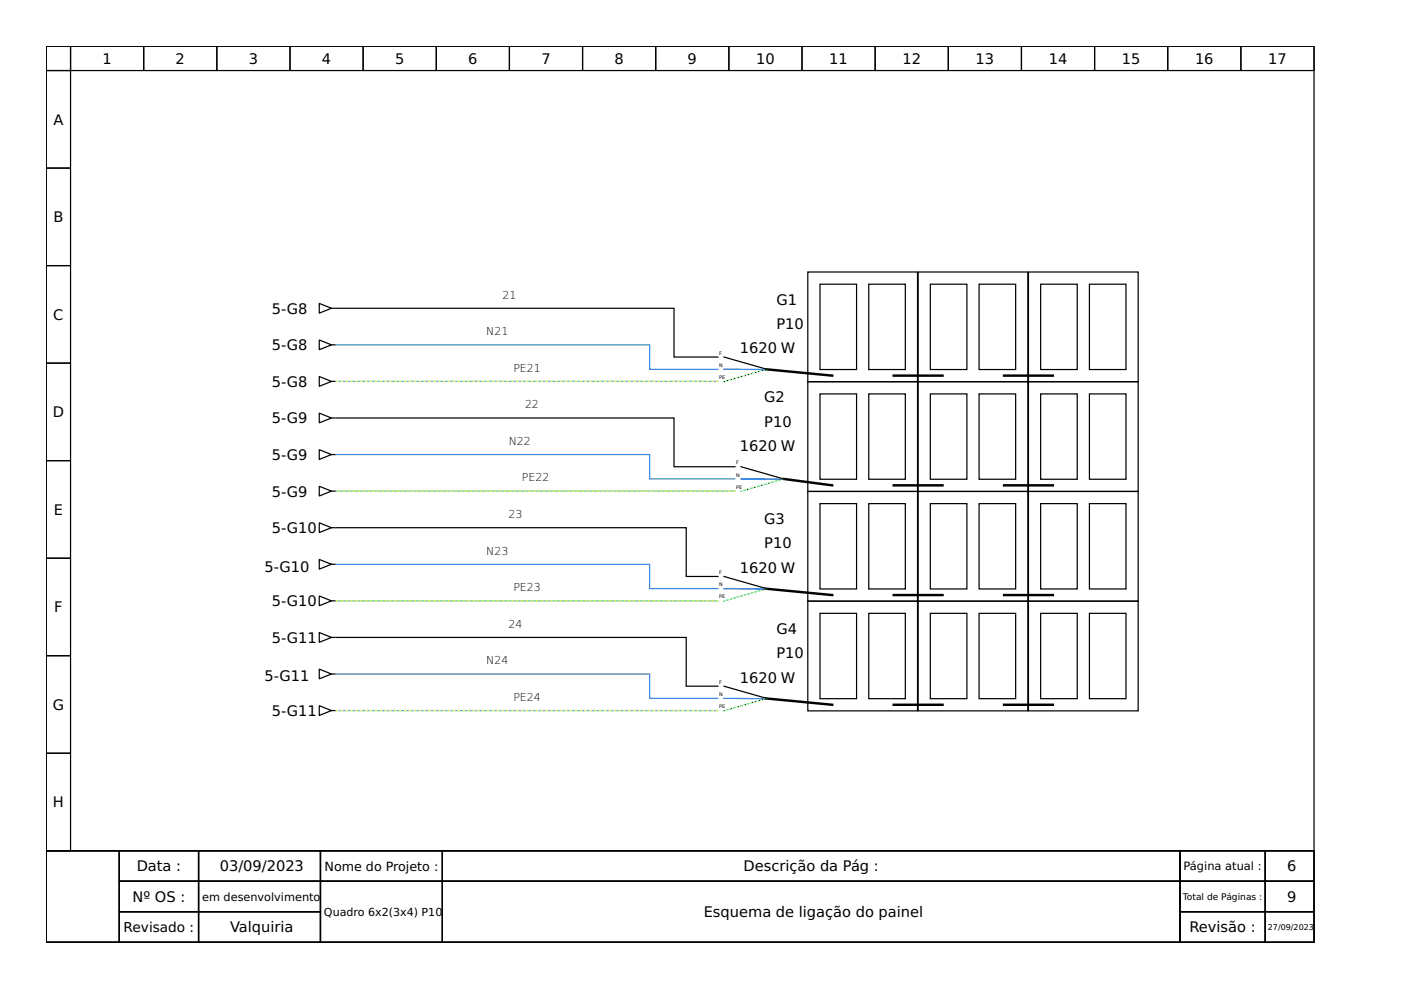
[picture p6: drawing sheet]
<svg xmlns="http://www.w3.org/2000/svg" width="297mm" height="210mm" viewBox="0 0 297 210" stroke-linecap="round" stroke-linejoin="round" font-family="sans-serif">
<g fill="none" stroke="#000" stroke-width=".26">
<path d="M9.8 9.8h268.8v170.6h-268.8zM9.8 9.8h5.2v5.2h-5.2zM9.8 15h5.2v20.6h-5.2zM15 9.8h15.5v5.2h-15.5zM30.5 9.8h15.5v5.2h-15.5zM46 9.8h15.5v5.2h-15.5zM61.5 9.8h15.5v5.2h-15.5zM77 9.8h15.5v5.2h-15.5zM92.5 9.8h15.5v5.2h-15.5zM108 9.8h15.5v5.2h-15.5zM123.5 9.8h15.5v5.2h-15.5zM139 9.8h15.5v5.2h-15.5z"/>
<path d="M154.5 9.8h15.5v5.2h-15.5zM170 9.8h15.6v5.2h-15.6zM185.6 9.8h15.5v5.2h-15.5zM201.1 9.8h15.5v5.2h-15.5zM216.6 9.8h15.5v5.2h-15.5zM232.1 9.8h15.5v5.2h-15.5zM247.6 9.8h15.5v5.2h-15.5zM263.1 9.8h15.5v5.2h-15.5zM9.8 35.6h5.2v20.7h-5.2zM9.8 56.3h5.2v20.7h-5.2zM171.3 57.7h23.2v23.2h-23.2zM194.7 57.7h23.2v23.2h-23.2z"/>
<path d="M218.1 57.7h23.2v23.2h-23.2zM9.8 77h5.2v20.7h-5.2zM67.7 72.1l2.6 1-2.6 1zM67.7 64.3l2.6 1.1-2.6 1zM67.7 79.8l2.6 1.1-2.6 1zM70.3 73.1h.7M70.3 65.4h.7M71.3 65.4h71.6v10.3h9.3M153.5 75.7l9 2.6M173.9 60.3h7.7v18h-7.7zM184.2 60.3h7.7v18h-7.7zM197.2 60.3h7.8v18h-7.8z"/>
<path d="M207.6 60.3h7.7v18h-7.7zM220.6 60.3h7.8v18h-7.8zM231 60.3h7.7v18h-7.7zM9.8 97.7h5.2v20.6h-5.2zM67.7 87.6l2.6 1-2.6 1.1zM67.7 95.3l2.6 1.1-2.6 1zM70.3 88.6h.7M70.3 80.9h.7M70.3 96.4h.7M71.3 88.6h71.6v10.4h12.9M157.1 99l9.1 2.5M171.3 80.9h23.2v23.3h-23.2z"/>
<path d="M173.9 83.5h7.7v18.1h-7.7zM184.2 83.5h7.7v18.1h-7.7zM194.7 80.9h23.2v23.3h-23.2zM197.2 83.5h7.8v18.1h-7.8zM207.6 83.5h7.7v18.1h-7.7zM218.1 80.9h23.2v23.3h-23.2zM220.6 83.5h7.8v18.1h-7.8zM231 83.5h7.7v18.1h-7.7zM9.8 118.3h5.2v20.7h-5.2zM67.7 118.6l2.6 1-2.6 1.1zM67.7 103.1l2.6 1-2.6 1.1zM67.7 110.9l2.6 1-2.6 1z"/>
<path d="M70.3 119.6h.7M70.3 104.1h.7M70.3 111.9h.7M71.3 111.9h74.2v10.3h6.7M171.3 104.2h23.2v23.3h-23.2zM173.9 106.8h7.7v18.1h-7.7zM184.2 106.8h7.7v18.1h-7.7zM194.7 104.2h23.2v23.3h-23.2zM197.2 106.8h7.8v18.1h-7.8zM207.6 106.8h7.7v18.1h-7.7zM218.1 104.2h23.2v23.3h-23.2zM220.6 106.8h7.8v18.1h-7.8z"/>
<path d="M231 106.8h7.7v18.1h-7.7zM9.8 139h5.2v20.7h-5.2zM67.7 134.1l2.6 1-2.6 1.1zM67.7 126.4l2.6 1-2.6 1zM70.3 135.1h.7M70.3 127.4h.7M71.3 135.1h74.2v10.4h6.7M153.5 122.2l9 2.6M171.3 127.5h23.2v23.2h-23.2zM173.9 130h7.7v18.1h-7.7zM184.2 130h7.7v18.1h-7.7zM194.7 127.5h23.2v23.2h-23.2z"/>
<path d="M197.2 130h7.8v18.1h-7.8zM207.6 130h7.7v18.1h-7.7zM218.1 127.5h23.2v23.2h-23.2zM220.6 130h7.8v18.1h-7.8zM231 130h7.7v18.1h-7.7zM9.8 159.7h5.2v20.7h-5.2zM67.7 141.9l2.6 1-2.6 1zM67.7 149.6l2.6 1.1-2.6 1zM70.3 142.9h.7M70.3 150.7h.7M153.5 145.5l9 2.6M9.8 180.4h268.8v19.4h-268.8z"/>
<path d="M9.8 180.4h15.5v19.4h-15.5zM25.3 180.4h16.8v6.4h-16.8zM25.3 186.8h16.8v6.5h-16.8zM25.3 193.3h16.8v6.5h-16.8zM42.1 180.4h25.8v6.4h-25.8zM42.1 186.8h25.8v6.5h-25.8zM42.1 193.3h25.8v6.5h-25.8zM67.9 180.4h25.9v6.4h-25.9zM67.9 186.8h25.9v13h-25.9zM93.8 180.4h156.4v6.4h-156.4zM93.8 186.8h156.4v13h-156.4zM250.2 180.4h18.1v6.4h-18.1z"/>
<path d="M250.2 186.8h18.1v6.5h-18.1zM250.2 193.3h18.1v6.5h-18.1zM268.3 180.4h10.3v6.4h-10.3zM268.3 186.8h10.3v6.5h-10.3zM268.3 193.3h10.3v6.5h-10.3z"/>
</g>
<path d="M162.3 78.3l14.1 1.3M189.5 79.6h10.3M212.9 79.6h10.3M166.2 101.5l10.2 1.4M189.5 102.9h10.3M212.9 102.9h10.3M162.3 124.8l14.1 1.4M189.5 126.2h10.3M212.9 126.2h10.3M162.3 148.1l14.1 1.3M189.5 149.4h10.3M212.9 149.4h10.3" fill="none" stroke="#000" stroke-width=".52"/>
<path d="M153.5 78.3h8.7M157.1 101.5l8.7 .1M153.5 124.8l8.7 .1M153.5 148.1h8.7" fill="none" stroke="#00f" stroke-width=".26"/>
<path d="M162.5 78.3l-9.1 2.6M166.2 101.5l-9.1 2.7M162.5 124.8l-9.1 2.7M162.5 148.1l-9.1 2.6" fill="none" stroke="#0f0" stroke-width=".26" stroke-dasharray=".3 .5"/>
<path d="M71.3 80.9h80.9M71.3 104.1h84.5M71.3 127.4h80.9M71.3 150.7h80.9" fill="none" stroke="#2ec27e" stroke-width=".26"/>
<path d="M152.2 80.9h-80.9M155.8 104.1h-84.5M152.2 127.4h-80.9M152.2 150.7h-80.9" fill="none" stroke="#f9f06b" stroke-width=".26" stroke-dasharray=".3 .8"/>
<path d="M71.3 73.1h66.4v5.2h14.5M71.3 96.4h66.4v5.1h18.1M71.3 119.6h66.4v5.2h14.5M71.3 142.9h66.4v5.2h14.5" fill="none" stroke="#3584e4" stroke-width=".26"/>
<g font-size="3.1">
<text x="21.7" y="13.5">1</text>
<text x="37.2" y="13.5">2</text>
<text x="52.7" y="13.5">3</text>
<text x="68.3" y="13.5">4</text>
<text x="83.8" y="13.5">5</text>
<text x="99.3" y="13.5">6</text>
<text x="114.8" y="13.5">7</text>
<text x="130.3" y="13.5">8</text>
<text x="145.8" y="13.5">9</text>
<text x="160.3" y="13.5">10</text>
<text x="175.8" y="13.5">11</text>
<text x="191.3" y="13.5">12</text>
<text x="206.8" y="13.5">13</text>
<text x="222.4" y="13.5">14</text>
<text x="237.9" y="13.5">15</text>
<text x="253.4" y="13.5">16</text>
<text x="268.9" y="13.5">17</text>
<text x="11.3" y="26.5">A</text>
<text x="11.3" y="47.1">B</text>
<text x="164.6" y="64.6">G1</text>
<text x="11.3" y="67.8">C</text>
<text x="57.6" y="66.5">5-G8</text>
<text x="164.6" y="69.8">P10</text>
<text x="57.6" y="74.3">5-G8</text>
<text x="156.9" y="74.9">1620 W</text>
<text x="57.6" y="82">5-G8</text>
<text x="11.2" y="88.5">D</text>
<text x="57.6" y="89.8">5-G9</text>
<text x="162" y="85.3">G2</text>
<text x="156.9" y="95.6">1620 W</text>
<text x="162" y="90.4">P10</text>
<text x="57.6" y="97.5">5-G9</text>
<text x="57.6" y="105.3">5-G9</text>
<text x="11.4" y="109.2">E</text>
<text x="57.6" y="113">5-G10</text>
<text x="162" y="111.1">G3</text>
<text x="162" y="116.3">P10</text>
<text x="56.1" y="121.2">5-G10</text>
<text x="156.9" y="121.4">1620 W</text>
<text x="11.5" y="129.8">F</text>
<text x="57.6" y="128.6">5-G10</text>
<text x="57.6" y="136.3">5-G11</text>
<text x="164.6" y="134.4">G4</text>
<text x="164.6" y="139.5">P10</text>
<text x="56.1" y="144.5">5-G11</text>
<text x="156.9" y="144.7">1620 W</text>
<text x="11.2" y="150.5">G</text>
<text x="57.6" y="151.8">5-G11</text>
<text x="11.2" y="171.2">H</text>
<text x="29" y="184.8">Data :</text>
<text x="46.6" y="184.8">03/09/2023</text>
<text x="157.6" y="184.8">Descrição da Pág :</text>
<text x="272.9" y="184.8">6</text>
<text x="28.1" y="191.2">Nº OS :</text>
<text x="272.9" y="191.2">9</text>
<text x="48.8" y="197.7">Valquiria</text>
<text x="149.2" y="194.5">Esquema de ligação do painel</text>
<text x="252.2" y="197.7">Revisão :</text>
</g>
<text font-size="2.9" x="26.2" y="197.6">Revisado :</text>
<text font-size="2.7" x="68.8" y="184.6">Nome do Projeto :</text>
<g font-size="2.4">
<text x="250.9" y="184.5">Página atual :</text>
<text x="42.9" y="191">em desenvolvimento</text>
<text x="68.7" y="194.2">Quadro 6x2(3x4) P10</text>
</g>
<g font-size="2.3">
<text x="106.5" y="63.3">21</text>
<text x="103.1" y="71">N21</text>
<text x="108.8" y="78.8">PE21</text>
<text x="111.3" y="86.6">22</text>
<text x="107.9" y="94.3">N22</text>
<text x="110.7" y="102.1">PE22</text>
<text x="107.8" y="109.8">23</text>
<text x="103.1" y="117.6">N23</text>
<text x="108.8" y="125.3">PE23</text>
<text x="107.8" y="133.1">24</text>
<text x="103.1" y="140.8">N24</text>
<text x="108.8" y="148.6">PE24</text>
</g>
<text font-size="1.9" x="250.8" y="190.8">Total de Páginas :</text>
<text font-size="1.7" x="268.8" y="197.2">27/09/2023</text>
<g font-size="1">
<text x="152.5" y="77.8">N</text>
<text x="152.5" y="75.2">F</text>
<text x="152.5" y="80.4">PE</text>
<text x="156.1" y="101">N</text>
<text x="156.1" y="98.4">F</text>
<text x="156.1" y="103.6">PE</text>
<text x="152.5" y="124.3">N</text>
<text x="152.5" y="121.7">F</text>
<text x="152.5" y="126.9">PE</text>
<text x="152.5" y="147.6">N</text>
<text x="152.5" y="145">F</text>
<text x="152.5" y="150.1">PE</text>
</g>
</svg>
